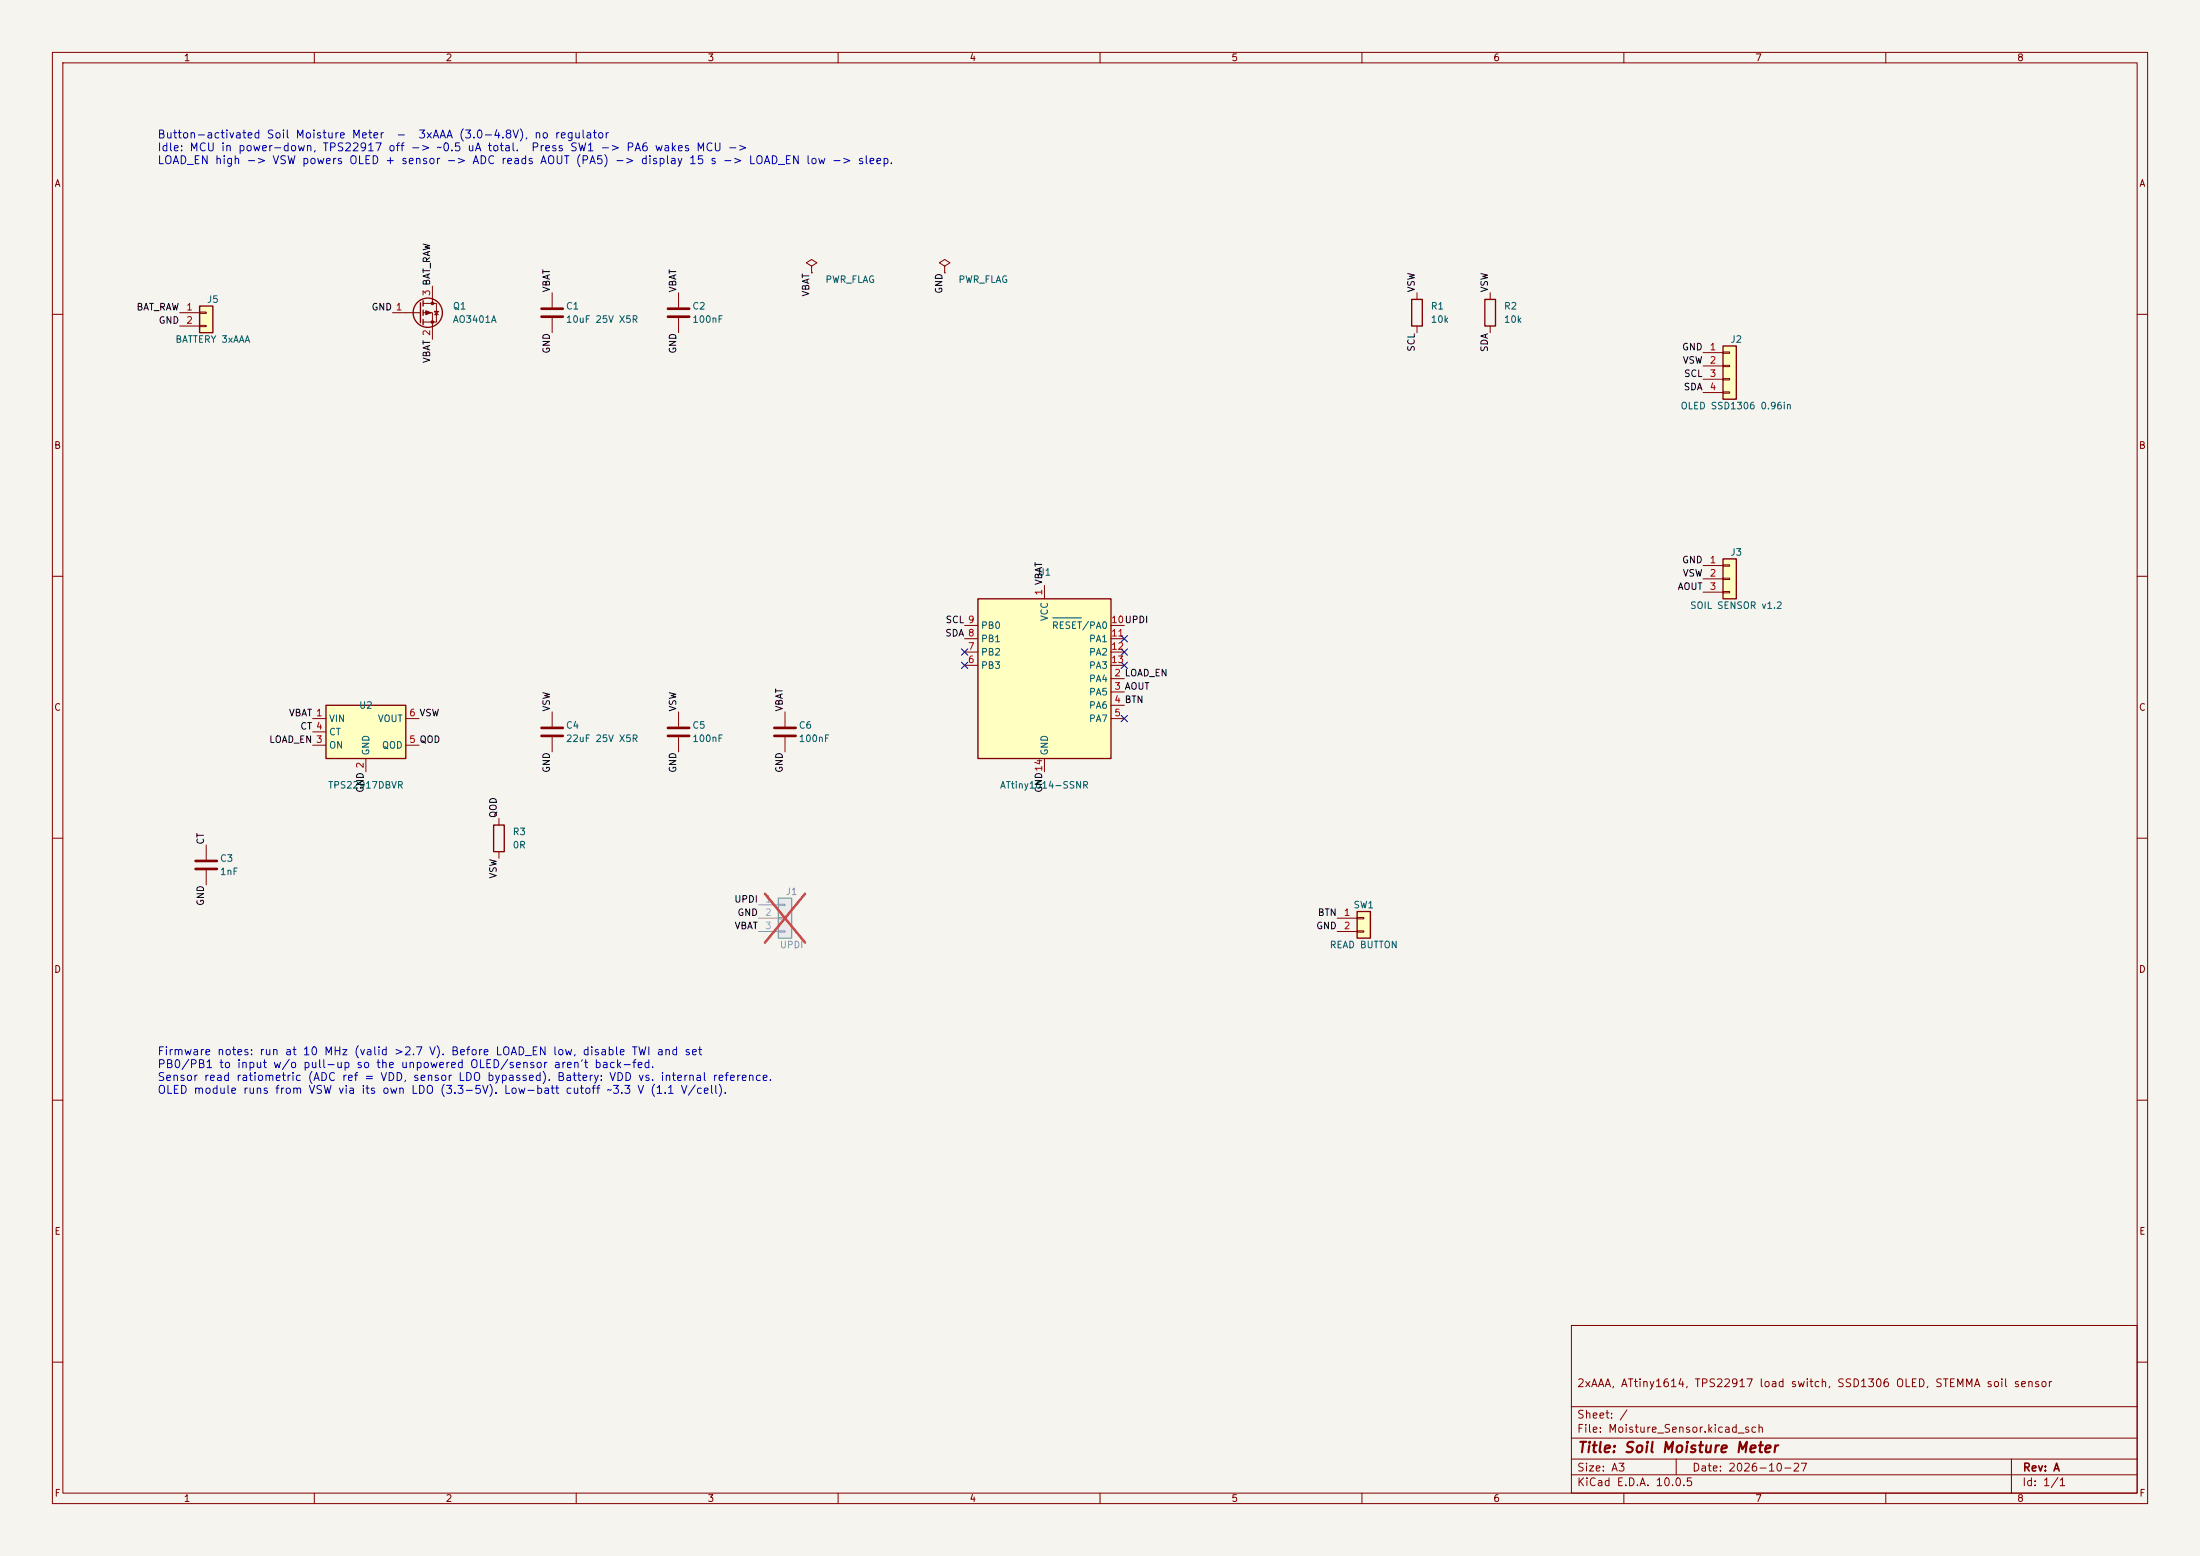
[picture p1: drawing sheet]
<svg xmlns="http://www.w3.org/2000/svg" width="420mm" height="297mm" viewBox="0 0 420 297" stroke-linecap="round" stroke-linejoin="round" font-family="sans-serif">
<path d="M0 0h420v297h-420z" fill="#f5f4ef" stroke="#f5f4ef" stroke-width=".19"/>
<g fill="none" stroke="#840000" stroke-width=".19">
<path d="M10 10h400v277h-400zM12 12h396v273h-396zM60 10v2M110 10v2M160 10v2M210 10v2M260 10v2M310 10v2M360 10v2M74.9 59.7h5.4M80.8 57.9h2.5v3.6h-2.5M80.8 59.7h1.7v5.1"/>
<path d="M82.5 54.6v3.3M82.9 59.4h.8l-.4 .7zM105.4 55.9v2.8M129.5 55.9v2.8M154.9 50.8l1.1-.6-1.1-.7-1 .7 1 .6v1.3M154.9 52.1h.1M10 60h2M82.9 60.1h.8M105.4 60.7v2.8M129.5 60.7v2.8M408 60h2M10 110h2"/>
<path d="M408 110h2M129.5 135.9v2.8M149.9 135.9v2.8M10 160h2M95.2 156.2v1.3M129.5 140.7v2.8M149.9 140.7v2.8M408 160h2M39.4 161.3v2.8M39.4 166.1v2.8M95.2 162.6v1.2M10 210h2"/>
<path d="M408 210h2M300 253h108v32h-108zM10 260h2M300 278.5h108M300 274.5h108M300 268.5h108M320 278.5v3M384 278.5v6.5M408 260h2M60 285v2M110 285v2M160 285v2"/>
<path d="M210 285v2M260 285v2M300 281.5h108M310 285v2M360 285v2"/>
</g>
<path d="M103.4 58.9h4M127.5 58.9h4.1M103.4 60.5h4M127.5 60.5h4.1M127.5 138.9h4.1M147.8 138.9h4.1M127.5 140.5h4.1M147.8 140.5h4.1M37.3 164.3h4.1M37.3 165.9h4.1" fill="none" stroke="#840000" stroke-width=".51"/>
<g fill="none" stroke="#840000" stroke-width=".25">
<path d="M80.3 57.8v3.8M80.8 57.4v1M80.8 59.2v1M80.8 61v1M94.2 157.5h2.1v5.1h-2.1z"/>
<circle cx="81.7" cy="59.7" r="2.79"/>
</g>
<g fill="#840000" stroke="#840000" stroke-width=".19">
<path d="M81.3 59.3l1 .4-1 .4z"/>
<circle cx="82.5" cy="57.9" r=".25"/>
<circle cx="82.5" cy="61.5" r=".25"/>
</g>
<path d="M186.7 114.3h25.4v30.5h-25.4z" fill="#ffffc2"/>
<path d="M186.7 114.3h25.4v30.5h-25.4z" fill="none" stroke="#840000" stroke-width=".25"/>
<g fill="none" stroke="#840000" stroke-width=".19">
<path d="M184.1 119.4h2.6M199.4 111.8v2.5M212.1 119.4h2.5M184.1 127h2.6M184.1 124.5h2.6M184.1 121.9h2.6M212.1 129.5h2.5M212.1 132.1h2.5M212.1 134.6h2.5M212.1 137.2h2.5M212.1 127h2.5M212.1 124.5h2.5"/>
<path d="M212.1 121.9h2.5M199.4 144.8v2.5"/>
</g>
<path d="M201 117.9h5.5" fill="none" stroke="#006464" stroke-width=".19"/>
<path d="M148.6 171.5h2.5v7.6h-2.5z" fill="#ebeae8"/>
<path d="M148.6 171.5h2.5v7.6h-2.5z" fill="none" stroke="#9c9b98" stroke-width=".25"/>
<path d="M144.8 172.7h3.8M144.8 175.3h3.8M144.8 177.8h3.8M148.6 172.6h1.3v.2h-1.3zM148.6 175.1h1.3v.3h-1.3zM148.6 177.7h1.3v.2h-1.3z" fill="none" stroke="#9c9b98" stroke-width=".19"/>
<path d="M146 170.6l7.7 9.3M153.7 170.6l-7.7 9.3" fill="none" stroke="#e12e31" stroke-width=".46"/>
<path d="M62.2 134.6h15.3v10.2h-15.3z" fill="#ffffc2"/>
<path d="M62.2 134.6h15.3v10.2h-15.3z" fill="none" stroke="#840000" stroke-width=".25"/>
<path d="M59.7 137.2h2.5M59.7 139.7h2.5M77.5 137.2h2.5M59.7 142.2h2.5M69.8 144.8v2.5M77.5 142.2h2.5" fill="none" stroke="#840000" stroke-width=".19"/>
<path d="M38.1 58.4h2.5v5.1h-2.5z" fill="#ffffc2"/>
<path d="M38.1 58.4h2.5v5.1h-2.5z" fill="none" stroke="#840000" stroke-width=".25"/>
<path d="M34.3 59.7h3.8M38.1 59.6h1.3v.2h-1.3zM180.3 50.8l1.1-.6-1.1-.7-1 .7 1 .6v1.3M180.3 52.1h.1M34.3 62.2h3.8M38.1 62.1h1.3v.3h-1.3zM105.4 135.9v2.8M105.4 140.7v2.8" fill="none" stroke="#840000" stroke-width=".19"/>
<path d="M103.4 138.9h4M103.4 140.5h4" fill="none" stroke="#840000" stroke-width=".51"/>
<path d="M328.9 106.7h2.6v7.6h-2.6z" fill="#ffffc2"/>
<path d="M328.9 106.7h2.6v7.6h-2.6z" fill="none" stroke="#840000" stroke-width=".25"/>
<path d="M325.1 108h3.8M325.1 110.5h3.8M325.1 113h3.8M328.9 107.8h1.3v.3h-1.3zM328.9 110.4h1.3v.2h-1.3zM328.9 112.9h1.3v.3h-1.3z" fill="none" stroke="#840000" stroke-width=".19"/>
<path d="M259.1 174h2.5v5.1h-2.5z" fill="#ffffc2"/>
<path d="M269.5 57.2h2v5h-2zM283.5 57.2h2v5h-2zM259.1 174h2.5v5.1h-2.5z" fill="none" stroke="#840000" stroke-width=".25"/>
<path d="M270.5 55.9v1.3M284.5 55.9v1.3M270.5 62.2v1.3M284.5 62.2v1.3M255.3 175.3h3.8M255.3 177.8h3.8M259.1 175.1h1.2v.3h-1.2zM259.1 177.7h1.2v.2h-1.2z" fill="none" stroke="#840000" stroke-width=".19"/>
<path d="M328.9 66h2.6v10.2h-2.6z" fill="#ffffc2"/>
<path d="M328.9 66h2.6v10.2h-2.6z" fill="none" stroke="#840000" stroke-width=".25"/>
<path d="M325.1 67.3h3.8M325.1 69.9h3.8M325.1 72.4h3.8M325.1 74.9h3.8M328.9 67.2h1.3v.2h-1.3zM328.9 69.7h1.3v.3h-1.3zM328.9 72.3h1.3v.2h-1.3zM328.9 74.8h1.3v.3h-1.3z" fill="none" stroke="#840000" stroke-width=".19"/>
<path d="M183.5 123.9l1.3 1.2M183.5 126.4l1.3 1.2M184.8 123.9l-1.3 1.2M184.8 126.4l-1.3 1.2M214 123.9l1.2 1.2M214 126.4l1.2 1.2M214 136.6l1.2 1.2M214 121.3l1.2 1.2M215.2 123.9l-1.2 1.2M215.2 126.4l-1.2 1.2M215.2 136.6l-1.2 1.2M215.2 121.3l-1.2 1.2" fill="none" stroke="#000084" stroke-width=".19"/>
<text font-size="2" fill="#840000" x="301" y="277.8">Title: Soil Moisture Meter</text>
<g font-size="1.5" fill="#0000c2">
<text x="29.9" y="26.8">Button-activated Soil Moisture Meter</text>
<text x="29.9" y="29.3">Idle: MCU in power-down, TPS22917 off -&gt; ~0.5 uA total.</text>
<text x="75.5" y="26.8">-</text>
<text x="79.7" y="26.8">3xAAA (3.0-4.8V), no regulator</text>
<text x="101.3" y="29.3">Press SW1 -&gt; PA6 wakes MCU -&gt;</text>
<text x="29.9" y="31.7">LOAD_EN high -&gt; VSW powers OLED + sensor -&gt; ADC reads AOUT (PA5) -&gt; display 15 s -&gt; LOAD_EN low -&gt; sleep.</text>
<text x="29.9" y="201.8">Firmware notes: run at 10 MHz (valid &gt;2.7 V). Before LOAD_EN low, disable TWI and set</text>
<text x="29.9" y="204.3">PB0/PB1 to input w/o pull-up so the unpowered OLED/sensor aren't back-fed.</text>
<text x="29.9" y="206.7">Sensor read ratiometric (ADC ref = VDD, sensor LDO bypassed). Battery: VDD vs. internal reference.</text>
<text x="29.9" y="209.2">OLED module runs from VSW via its own LDO (3.3-5V). Low-batt cutoff ~3.3 V (1.1 V/cell).</text>
</g>
<g font-size="1.5" fill="#840000">
<text x="300.9" y="265.1">2xAAA, ATtiny1614, TPS22917 load switch, SSD1306 OLED, STEMMA soil sensor</text>
<text x="300.9" y="273.8">File: Moisture_Sensor.kicad_sch</text>
<text x="300.9" y="271.1">Sheet: /</text>
<text x="300.9" y="281.2">Size: A3</text>
<text x="322.9" y="281.2">Date: 2026-10-27</text>
<text x="386" y="281.2">Rev: A</text>
<text x="300.9" y="284">KiCad E.D.A. 10.0.5</text>
<text x="385.9" y="284">Id: 1/1</text>
</g>
<g font-size="1.3" fill="#840000">
<text x="35" y="12">1</text>
<text x="85" y="12">2</text>
<text x="135" y="12">3</text>
<text x="185" y="12">4</text>
<text x="235" y="12">5</text>
<text x="285" y="12">6</text>
<text x="335" y="12">7</text>
<text x="385" y="12">8</text>
<text x="10.3" y="36">A</text>
<text x="408.3" y="36">A</text>
<text x="10.2" y="86">B</text>
<text x="408.2" y="86">B</text>
<text x="10.2" y="136">C</text>
<text x="408.2" y="136">C</text>
<text x="10.2" y="186">D</text>
<text x="408.2" y="186">D</text>
<text x="10.3" y="236">E</text>
<text x="408.3" y="236">E</text>
<text x="10.3" y="286">F</text>
<text x="35" y="287">1</text>
<text x="85" y="287">2</text>
<text x="135" y="287">3</text>
<text x="185" y="287">4</text>
<text x="235" y="287">5</text>
<text x="285" y="287">6</text>
<text x="335" y="287">7</text>
<text x="385" y="287">8</text>
<text x="408.3" y="286">F</text>
</g>
<g font-size="1.3" fill="#0f0f0f">
<text x="26" y="59.6">BAT_RAW</text>
<text x="70.8" y="59.6">GND 1</text>
<text x="105.3" y="55.9" transform="rotate(-90 105.3 55.9)">VBAT</text>
<text x="129.4" y="55.9" transform="rotate(-90 129.4 55.9)">VBAT</text>
<text x="154.8" y="56.7" transform="rotate(-90 154.8 56.7)">VBAT</text>
<text x="180.2" y="56.2" transform="rotate(-90 180.2 56.2)">GND</text>
<text x="270.4" y="55.9" transform="rotate(-90 270.4 55.9)">VSW</text>
<text x="284.4" y="55.9" transform="rotate(-90 284.4 55.9)">VSW</text>
<text x="30.2" y="62.1">GND</text>
<text x="82.4" y="69.4" transform="rotate(-90 82.4 69.4)">VBAT 2</text>
<text x="105.3" y="67.6" transform="rotate(-90 105.3 67.6)">GND</text>
<text x="129.4" y="67.6" transform="rotate(-90 129.4 67.6)">GND</text>
<text x="270.4" y="67.2" transform="rotate(-90 270.4 67.2)">SCL</text>
<text x="284.4" y="67.3" transform="rotate(-90 284.4 67.3)">SDA</text>
<text x="321" y="67.2">GND</text>
<text x="321.1" y="69.7">VSW</text>
<text x="321.3" y="74.8">SDA</text>
<text x="321.4" y="72.3">SCL</text>
<text x="321" y="107.8">GND</text>
<text x="320.2" y="112.9">AOUT</text>
<text x="321.1" y="110.4">VSW</text>
<text x="180.4" y="119.3">SCL 9</text>
<text x="180.4" y="121.8">SDA 8</text>
<text x="55" y="137">VBAT 1</text>
<text x="105.3" y="135.9" transform="rotate(-90 105.3 135.9)">VSW</text>
<text x="129.4" y="135.9" transform="rotate(-90 129.4 135.9)">VSW</text>
<text x="149.7" y="135.9" transform="rotate(-90 149.7 135.9)">VBAT</text>
<text x="51.3" y="142.1">LOAD_EN 3</text>
<text x="57.2" y="139.6">CT 4</text>
<text x="105.3" y="147.6" transform="rotate(-90 105.3 147.6)">GND</text>
<text x="129.4" y="147.6" transform="rotate(-90 129.4 147.6)">GND</text>
<text x="149.7" y="147.6" transform="rotate(-90 149.7 147.6)">GND</text>
<text x="69.7" y="151.4" transform="rotate(-90 69.7 151.4)">GND 2</text>
<text x="199.3" y="151.4" transform="rotate(-90 199.3 151.4)">GND14</text>
<text x="39.2" y="161.3" transform="rotate(-90 39.2 161.3)">CT</text>
<text x="95.1" y="156.2" transform="rotate(-90 95.1 156.2)">QOD</text>
<text x="95.1" y="167.8" transform="rotate(-90 95.1 167.8)">VSW</text>
<text x="39.2" y="173" transform="rotate(-90 39.2 173)">GND</text>
<text x="140.1" y="172.6">UPDI</text>
<text x="140.1" y="177.7">VBAT</text>
<text x="140.7" y="175.1">GND</text>
<text x="251.2" y="177.7">GND</text>
<text x="251.5" y="175.1">BTN</text>
</g>
<g font-size="1.3" fill="#a90000">
<text x="35.5" y="59.6">1</text>
<text x="82.4" y="56.6" transform="rotate(-90 82.4 56.6)">3 BAT_RAW</text>
<text x="35.5" y="62.1">2</text>
<text x="326.3" y="67.2">1</text>
<text x="326.3" y="69.7">2</text>
<text x="326.3" y="72.3">3</text>
<text x="326.3" y="74.8">4</text>
<text x="326.3" y="107.8">1</text>
<text x="199.3" y="113.8" transform="rotate(-90 199.3 113.8)">1 VBAT</text>
<text x="326.3" y="110.4">2</text>
<text x="326.3" y="112.9">3</text>
<text x="212" y="119.2">10UPDI</text>
<text x="184.7" y="124.3">7</text>
<text x="212" y="121.8">11</text>
<text x="212" y="124.3">12</text>
<text x="184.7" y="126.9">6</text>
<text x="212" y="126.9">13</text>
<text x="212.6" y="129.4">2 LOAD_EN</text>
<text x="212.6" y="131.9">3 AOUT</text>
<text x="78" y="137">6 VSW</text>
<text x="212.6" y="134.5">4 BTN</text>
<text x="212.6" y="137">5</text>
<text x="78" y="142.1">5 QOD</text>
<text x="256.4" y="175.1">1</text>
<text x="256.4" y="177.7">2</text>
</g>
<g font-size="1.3" fill="#006464">
<text x="39.4" y="58.1">J5</text>
<text x="86.3" y="59.4">Q1</text>
<text x="107.9" y="59.4">C1</text>
<text x="132.1" y="59.4">C2</text>
<text x="157.5" y="54.3">PWR_FLAG</text>
<text x="182.9" y="54.3">PWR_FLAG</text>
<text x="273" y="59.4">R1</text>
<text x="287" y="59.4">R2</text>
<text x="33.4" y="65.7">BATTERY 3xAAA</text>
<text x="86.3" y="61.9">AO3401A</text>
<text x="107.9" y="61.9">10uF 25V X5R</text>
<text x="132.1" y="61.9">100nF</text>
<text x="273" y="61.9">10k</text>
<text x="287" y="61.9">10k</text>
<text x="330.3" y="65.7">J2</text>
<text x="320.7" y="78.4">OLED SSD1306 0.96in</text>
<text x="330.3" y="106.4">J3</text>
<text x="198" y="110.2">U1</text>
<text x="200.4" y="118.7" transform="rotate(-90 200.4 118.7)">VCC</text>
<text x="322.5" y="116.5">SOIL SENSOR v1.2</text>
<text x="187.2" y="125.4">PB2</text>
<text x="187.2" y="122.9">PB1</text>
<text x="187.2" y="120.3">PB0</text>
<text x="200.7" y="120.3">RESET/PA0</text>
<text x="207.8" y="122.9">PA1</text>
<text x="207.8" y="125.4">PA2</text>
<text x="187.2" y="128">PB3</text>
<text x="207.8" y="130.5">PA4</text>
<text x="207.8" y="128">PA3</text>
<text x="68.5" y="135.6">U2</text>
<text x="207.8" y="133">PA5</text>
<text x="207.8" y="135.6">PA6</text>
<text x="62.7" y="138.1">VIN</text>
<text x="62.7" y="143.2">ON</text>
<text x="62.7" y="140.7">CT</text>
<text x="72" y="138.1">VOUT</text>
<text x="72.8" y="143.2">QOD</text>
<text x="107.9" y="139.4">C4</text>
<text x="107.9" y="141.9">22uF 25V X5R</text>
<text x="132.1" y="139.4">C5</text>
<text x="132.1" y="141.9">100nF</text>
<text x="152.4" y="139.4">C6</text>
<text x="152.4" y="141.9">100nF</text>
<text x="207.8" y="138.1">PA7</text>
<text x="70.8" y="144.3" transform="rotate(-90 70.8 144.3)">GND</text>
<text x="200.4" y="144.3" transform="rotate(-90 200.4 144.3)">GND</text>
<text x="62.5" y="150.8">TPS22917DBVR</text>
<text x="190.8" y="150.8">ATtiny1614-SSNR</text>
<text x="97.8" y="159.7">R3</text>
<text x="41.9" y="164.8">C3</text>
<text x="41.9" y="167.3">1nF</text>
<text x="97.8" y="162.3">0R</text>
<text x="258.3" y="173.7">SW1</text>
<text x="253.8" y="181.3">READ BUTTON</text>
</g>
<g font-size="1.3" fill="#a5a4a2">
<text x="146" y="172.6">1</text>
<text x="146" y="175.1">2</text>
<text x="146" y="177.7">3</text>
</g>
<g font-size="1.3" fill="#939391">
<text x="149.9" y="171.1">J1</text>
<text x="148.8" y="181.3">UPDI</text>
</g>
</svg>
